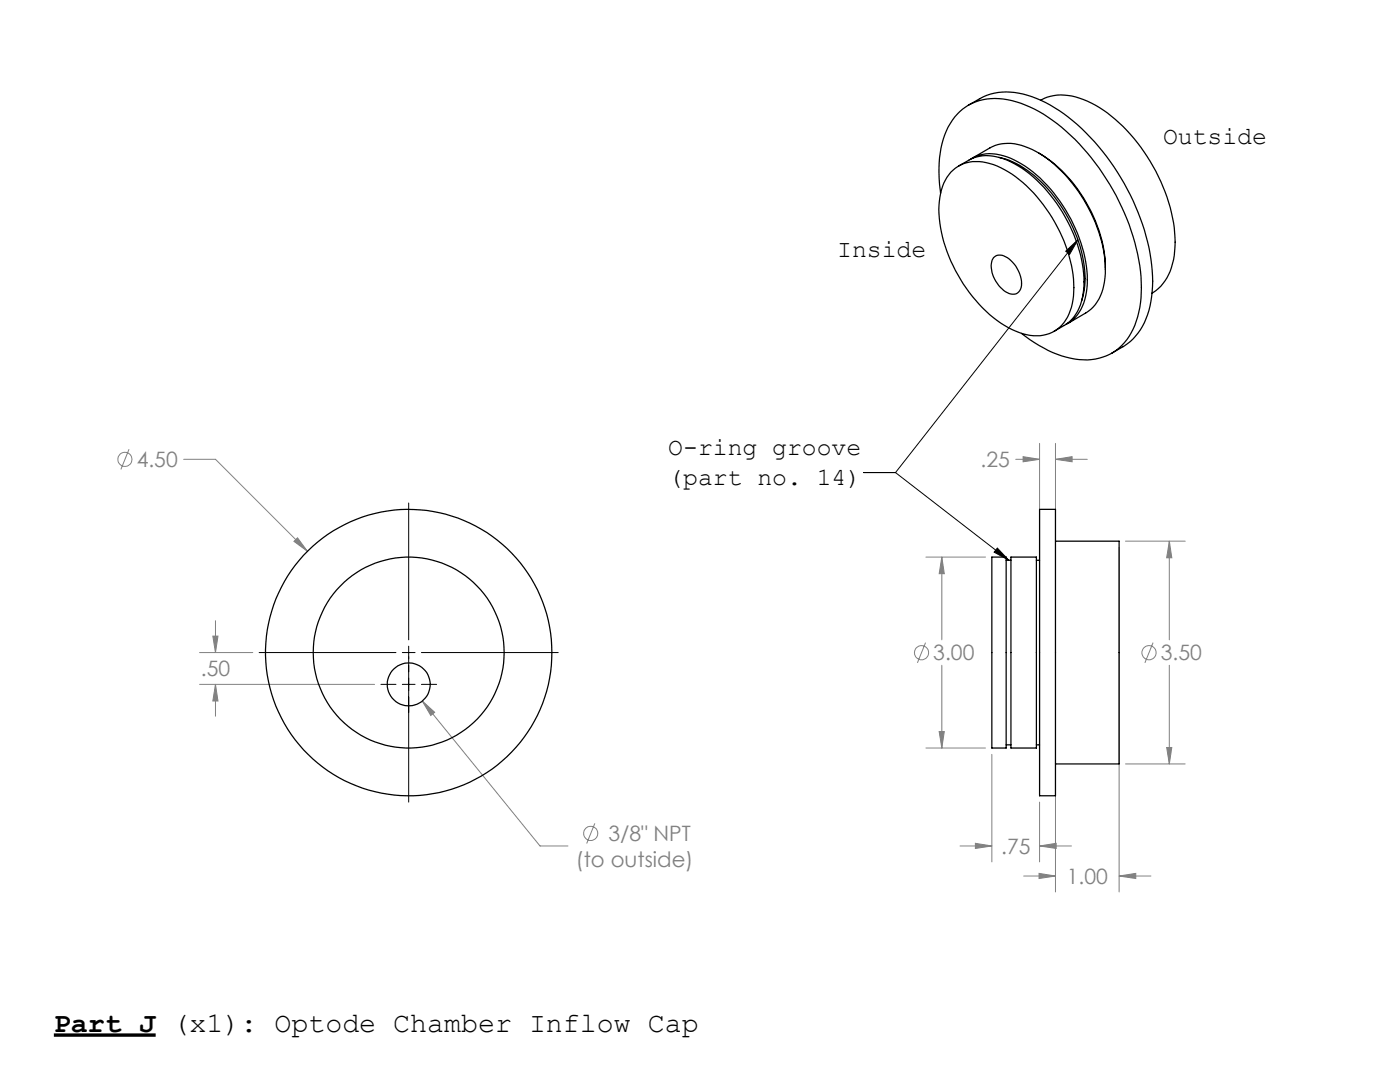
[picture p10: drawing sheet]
<svg xmlns="http://www.w3.org/2000/svg" width="279mm" height="216mm" viewBox="0 0 279 216" stroke-linecap="round" stroke-linejoin="round" font-family="sans-serif">
<g fill="none" stroke="#808080" stroke-width=".2">
<path d="M25.8 89.6l-1.7 4.1M36.7 91.7h6.3l18.3 18.3M202.7 91.7h4.8M204.2 91.1l3.3 .6-3.3 .4zM207.5 88.5v69M210.6 91.7l3.4-.6v1zM210.6 91.7h6.4M210.6 88.5v89.5M58.7 108l.7-.7 1.9 2.7zM184.8 111.2h11.9M188 111.2l.5 3.3h-1.1zM188 111.2v16.5"/>
<path d="M223.3 109.3v68.7M224.6 108h11.9M233.4 108l.5 3.3h-1.1zM233.4 108v19.7M39.8 130.2h10.6M39.8 136.6h35M42.5 126.9h1l-.5 3.3zM43 136.6l.5 3.3h-1zM43 123.9v6.3M43 136.6v6.3M84.3 139.9l2.4 2.2-.7 .7zM84.3 139.9l23.5 28.9h5.5"/>
<path d="M184.7 128.2l-1.6 4.1M188 132.8v16.5M230.1 128.2l-1.6 4.1M233.4 132.8v19.6M184.8 149.3h11.9M187.4 146h1.1l-.5 3.3zM197.9 150.5v21.5M224.6 152.4h11.9M232.8 149.2h1.1l-.5 3.2zM118.7 164.3l-1.6 4M191.6 168.8h6.3M194.7 168.3l3.2 .5-3.2 .5z"/>
<path d="M204.3 174.8h6.3M207.4 174.3l3.2 .5-3.2 .5zM207.5 168.8l3.3-.5v1zM207.5 168.8h6.3M207.5 160.1v11.9M223.3 174.8l3.4-.5v1zM223.3 174.8h6.4"/>
<circle cx="24.9" cy="91.7" r="1.41"/>
<circle cx="183.9" cy="130.2" r="1.41"/>
<circle cx="229.3" cy="130.2" r="1.42"/>
<circle cx="117.9" cy="166.3" r="1.42"/>
</g>
<path d="M10.7 206.5h20.4" fill="none" stroke="#000" stroke-width=".67" stroke-linecap="butt"/>
<g fill="none" stroke="#000" stroke-width=".2">
<path d="M212.7 50.1l2.4-2.3-1.6 3zM215.1 47.8l-36.4 46.5M172.4 94.3h6.3M178.7 94.3l22.6 17.5M81.6 100.4v27.3M199 109.4l2.3 2.4-2.9-1.6zM51.7 130.2h27.3M76 136.6h3M80.3 130.2h2.5M80.3 136.6h2.5M81.6 128.9v31.2M84.1 130.2h27.3"/>
<path d="M84.1 136.6h3"/>
</g>
<path d="M199 109.4l2.3 2.4-2.9-1.6zM212.7 50.1l2.4-2.3-1.6 3z" fill="#000"/>
<path d="M59.4 107.3l-.7 .7 2.6 2zM42.5 126.9h1l-.5 3.3zM43 136.6l.5 3.3h-1zM84.3 139.9l1.7 2.9 .7-.7zM233.4 108l.5 3.3h-1.1zM232.8 149.2h1.1l-.5 3.2zM188 111.2l.5 3.3h-1.1zM187.4 146h1.1l-.5 3.3zM223.3 174.8l3.4-.5v1zM207.4 174.3l3.2 .5-3.2 .5zM204.2 91.1l3.3 .6-3.3 .4zM210.6 91.7l3.4-.6v1zM194.7 168.3l3.2 .5-3.2 .5zM207.5 168.8l3.3-.5v1z" fill="#808080"/>
<g fill="none" stroke="#000" stroke-width=".25">
<path d="M187.7 38.6a22.4 22.4 0 0 1 1.5-13.2 10.4 10.4 0 0 1 11.9-5.5 26.5 26.5 0 0 1 13.4 7.9 46.7 46.7 0 0 1 13.2 27.4 18.9 18.9 0 0 1-2.8 12.6 10.6 10.6 0 0 1-11.3 3.7 23.4 23.4 0 0 1-9.7-5M189.8 34.4a7.6 7.6 0 0 1 8.5-1.6 25.2 25.2 0 0 1 12.2 11.5 26.5 26.5 0 0 1 3.7 14.8 8.6 8.6 0 0 1-4.2 7.2 9.1 9.1 0 0 1-8-.5 27.9 27.9 0 0 1-12.2-13.7 23.8 23.8 0 0 1-2.2-12.7 9.1 9.1 0 0 1 2.2-5zM191.3 33.1a12.9 12.9 0 0 1 3.6-1.8 10.8 10.8 0 0 1 8.3 1.8 30 30 0 0 1 13.1 22.3 11.2 11.2 0 0 1-2.8 8.7l-1 .8-2.1 1.2M193.3 21l2.2-1.3a12.3 12.3 0 0 1 10.5-.4 33.2 33.2 0 0 1 14.1 10.9 44.9 44.9 0 0 1 9.9 24.8 18 18 0 0 1-2.9 11.5l-1.5 1.7-1.2 .8-2.5 1.5M193.7 31.8a7.9 7.9 0 0 1 7.2-.5 24.5 24.5 0 0 1 11.8 10.6 25.6 25.6 0 0 1 4.1 16.4 8.2 8.2 0 0 1-4.1 6.4M194 31.6l3.6-2.1a8.9 8.9 0 0 1 8.4 .3 27.6 27.6 0 0 1 12.2 13.7 21.9 21.9 0 0 1 1.9 14.2 7.6 7.6 0 0 1-3.5 4.8l-3.5 2.1M199.4 31.4a19.3 19.3 0 0 1 10.4 7.1 27.9 27.9 0 0 1 6.7 17.9l-.1 1.6-.5 2M207.4 30.6a28.7 28.7 0 0 1 13.2 22.6v.3M207.7 20a9.5 9.5 0 0 1 8.5-.1 28.4 28.4 0 0 1 12.8 11.4 32.2 32.2 0 0 1 5.5 17.9 10.8 10.8 0 0 1-4.4 9.2l-.2 .1M198.3 51.4a2.24 2.24 0 0 1 3.1 .2 6.2 6.2 0 0 1 2.3 6 1.7 1.7 0 0 1-2.7 .8 6.2 6.2 0 0 1-3-6.4zM197.9 111.2h2.9v38.1h-2.9zM200.8 111.8h1"/>
<path d="M201.8 111.2h5v38.1h-5zM206.8 111.8h.7M207.5 101.6h3.1v57.2h-3.1zM210.6 108h12.7v44.4h-12.7M200.8 148.6h1M206.8 148.6h.7"/>
<circle cx="81.6" cy="130.2" r="19.1"/>
<circle cx="81.6" cy="130.2" r="28.6"/>
<circle cx="81.6" cy="136.6" r="4.3"/>
</g>
<text font-size="5.6" x="10.7" y="205.8">Part J (x1): Optode Chamber Inflow Cap</text>
<g font-size="4.9">
<text x="232.1" y="28.6">Outside</text>
<text x="167.1" y="51.2">Inside</text>
<text x="133.4" y="90.8">O-ring groove</text>
<text x="133.4" y="96.8">(part no. 14)</text>
</g>
<g font-size="4.2" fill="#808080">
<text x="27.3" y="93.2">4.50</text>
<text x="195.7" y="93.2">.25</text>
<text x="186.3" y="131.8">3.00</text>
<text x="231.7" y="131.8">3.50</text>
<text x="40.1" y="135">.50</text>
<text x="121.4" y="167.8">3/8&quot; NPT</text>
<text x="114.9" y="172.9">(to outside)</text>
<text x="199.8" y="170.4">.75</text>
<text x="212.9" y="176.4">1.00</text>
</g>
</svg>
